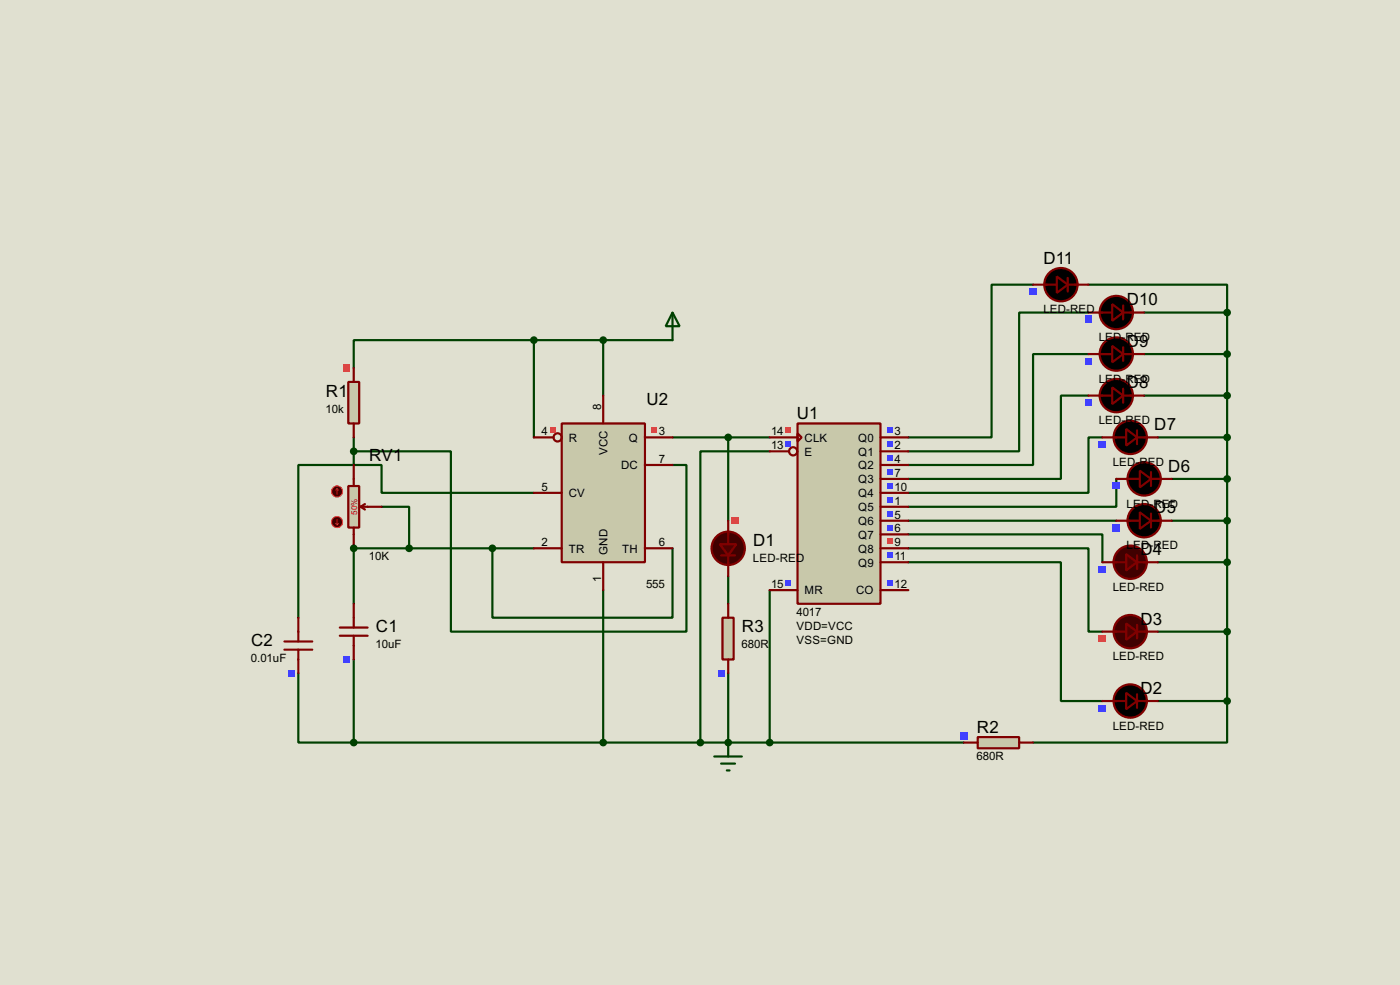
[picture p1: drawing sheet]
<svg xmlns="http://www.w3.org/2000/svg" width="256mm" height="180mm" viewBox="0 0 256 180" stroke-linecap="round" stroke-linejoin="round" font-family="sans-serif">
<path d="M0 0h256.5v180.3h-256.5z" fill="#e0e0d0"/>
<path d="M97.8 62.3h-33v5.1M97.8 62.3v17.8M97.8 62.3h25.4M110.5 62.3v10.1M166.4 97.8h35.6v5.1M166.4 102.9h28v25.4h7.6M166.4 100.4h33v15.2h2.6" fill="none" stroke="#004000" stroke-width=".4"/>
<circle cx="133.4" cy="135.9" r=".2" fill="#004000"/>
<g fill="none" stroke="#004000" stroke-width=".4">
<path d="M189.3 52.1h-7.6v28h-15.3M199.4 57.2h-12.7v25.4h-20.3M199.4 52.1h25.4v5.1M209.6 57.2h15.2M224.8 57.2v71.1M199.4 72.4h-5v15.3h-28M199.4 64.8h-10.1v20.3h-22.9M209.6 72.4h15.2M209.6 64.8h15.2M97.8 90.2h-27.9v-5.1h-15.2v28M123.2 80.1h17.8M133.4 80.1v15.2"/>
<path d="M141 82.6h-12.7v53.3M166.4 95.3h38.1M202 80.1h-2.6v10.1h-33M204.5 87.7v5.1h-38.1M212.1 80.1h12.7M214.7 95.3h10.1M214.7 87.7h10.1M97.8 100.4h-7.6v12.7h33v-12.7M110.5 108v27.9M133.4 105.5v5M141 108v27.9M212.1 115.6h12.7"/>
<path d="M212.1 102.9h12.7M54.7 123.2v12.7h10.1M64.8 135.9h111.8M64.8 120.7v15.2M133.4 123.2v12.7M212.1 128.3h12.7M224.8 128.3v7.6h-35.5"/>
</g>
<circle cx="64.8" cy="100.4" r=".2" fill="#004000"/>
<path d="M64.8 82.6h17.8v33h43.2v-30.5h-2.6M64.8 80.1v5M69.9 92.8h5.1v7.6M90.2 100.4h-25.4v10.1" fill="none" stroke="#004000" stroke-width=".4"/>
<path d="M146.1 77.5h15.2v33h-15.2z" fill="#c8c8aa" stroke="#800000" stroke-width=".4"/>
<g fill="none" stroke="#800000" stroke-width=".4">
<path d="M146.1 79.3l.8 .8-.8 .7zM141 80.1h5.1M141 82.6h3.6M161.3 80.1h5.1M161.3 82.6h5.1M161.3 85.1h5.1M161.3 87.7h5.1M161.3 90.2h5.1M161.3 92.8h5.1M161.3 95.3h5.1M161.3 97.8h5.1M141 108h5.1"/>
<path d="M161.3 108h5.1M161.3 100.4h5.1M161.3 102.9h5.1"/>
<circle cx="145.3" cy="82.6" r=".75"/>
</g>
<path d="M143.9 78.3h1.1v1h-1.1z" fill="#ff4040"/>
<g fill="#4040ff">
<path d="M143.9 80.8h1.1v1h-1.1z"/>
<path d="M143.9 106.2h1.1v1h-1.1z"/>
<path d="M162.5 106.2h1v1h-1z"/>
<path d="M162.5 78.3h1v1h-1z"/>
<path d="M162.5 80.8h1v1h-1z"/>
<path d="M162.5 83.4h1v1h-1z"/>
<path d="M162.5 85.9h1v1h-1z"/>
<path d="M162.5 88.4h1v1.1h-1z"/>
<path d="M162.5 91h1v1h-1z"/>
<path d="M162.5 93.5h1v1h-1z"/>
<path d="M162.5 96.1h1v1h-1z"/>
</g>
<path d="M162.5 98.6h1v1h-1z" fill="#ff4040"/>
<path d="M162.5 101.1h1v1.1h-1z" fill="#4040ff"/>
<circle cx="133.4" cy="100.4" r="3.1" fill="#400000" stroke="#800000" stroke-width=".4"/>
<path d="M133.4 97.3v2.3M132.1 101.7h2.6M133.4 101.7v1.7" fill="none" stroke="#800000" stroke-width=".4"/>
<path d="M131.9 99.6h3l-1.5 2.1z" fill="#500" stroke="#800000" stroke-width=".4"/>
<path d="M133.4 95.3v2.5M133.4 102.9v2.6" fill="none" stroke="#800000" stroke-width=".4"/>
<path d="M134 94.7h1.3v1.2h-1.3z" fill="#ff4040"/>
<g fill="#000" stroke="#800000" stroke-width=".4">
<path d="M206.3 126.8l2 1.5-2 1.5z"/>
<circle cx="207" cy="128.3" r="3.1"/>
</g>
<path d="M202 128.3h4.3M208.3 127.1v2.5M208.3 128.3h3.8" fill="none" stroke="#800000" stroke-width=".4"/>
<path d="M201.3 129h1.3v1.2h-1.3z" fill="#4040ff"/>
<circle cx="207" cy="115.6" r="3.1" fill="#400000" stroke="#800000" stroke-width=".4"/>
<path d="M204 115.6h2.3M208.3 114.4v2.5M208.3 115.6h1.8" fill="none" stroke="#800000" stroke-width=".4"/>
<path d="M206.3 114.1l2 1.5-2 1.5z" fill="#500" stroke="#800000" stroke-width=".4"/>
<path d="M202 115.6h2.5M209.6 115.6h2.5" fill="none" stroke="#800000" stroke-width=".4"/>
<path d="M201.3 116.3h1.3v1.2h-1.3z" fill="#ff4040"/>
<circle cx="207" cy="102.9" r="3.1" fill="#400000" stroke="#800000" stroke-width=".4"/>
<path d="M204 102.9h2.3M208.3 101.7v2.5M208.3 102.9h1.8" fill="none" stroke="#800000" stroke-width=".4"/>
<path d="M206.3 101.4l2 1.5-2 1.5z" fill="#500" stroke="#800000" stroke-width=".4"/>
<path d="M202 102.9h2.5M209.6 102.9h2.5" fill="none" stroke="#800000" stroke-width=".4"/>
<path d="M201.3 103.6h1.3v1.2h-1.3z" fill="#4040ff"/>
<path d="M62.3 116.4h5.1M62.3 114.9h5.1M64.8 110.5v4.4M64.8 116.4v4.3" fill="none" stroke="#800000" stroke-width=".4"/>
<path d="M62.9 120.1h1.3v1.2h-1.3z" fill="#4040ff"/>
<path d="M63.8 69.9h2v7.6h-2z" fill="#c8c8aa" stroke="#800000" stroke-width=".4"/>
<path d="M64.8 67.4v2.5M64.8 77.5v2.6" fill="none" stroke="#800000" stroke-width=".4"/>
<path d="M62.9 66.7h1.3v1.3h-1.3z" fill="#ff4040"/>
<path d="M102.9 77.5h15.3v25.4h-15.3z" fill="#c8c8aa" stroke="#800000" stroke-width=".4"/>
<g fill="none" stroke="#800000" stroke-width=".4">
<path d="M110.5 72.4v5.1M97.8 80.1h3.6M97.8 90.2h5.1M118.2 80.1h5M118.2 85.1h5M97.8 100.4h5.1M110.5 102.9v5.1M118.2 100.4h5"/>
<circle cx="102.1" cy="80.1" r=".75"/>
</g>
<g fill="#ff4040">
<path d="M100.8 78.3h1v1h-1z"/>
<path d="M119.3 78.3h1v1h-1z"/>
</g>
<g fill="#004000" stroke="#004000" stroke-width=".4">
<circle cx="97.8" cy="62.3" r=".5"/>
<circle cx="110.5" cy="62.3" r=".5"/>
<circle cx="133.4" cy="135.9" r=".5"/>
</g>
<path d="M123.2 57.2l1.3 2.5h-2.5zM123.2 57.2v5.1M130.9 138.5h5M132.1 139.8h2.6M133.4 135.9v2.6M133.2 141h.5" fill="none" stroke="#004000" stroke-width=".4"/>
<path d="M179.1 134.9h7.6v2.1h-7.6z" fill="#c8c8aa" stroke="#800000" stroke-width=".4"/>
<path d="M176.6 135.9h2.5M186.7 135.9h2.6" fill="none" stroke="#800000" stroke-width=".4"/>
<path d="M175.9 134h1.3v1.3h-1.3z" fill="#4040ff"/>
<path d="M132.4 113.1h2v7.6h-2z" fill="#c8c8aa" stroke="#800000" stroke-width=".4"/>
<path d="M133.4 110.5v2.6M133.4 120.7v2.5" fill="none" stroke="#800000" stroke-width=".4"/>
<path d="M131.5 122.6h1.3v1.3h-1.3z" fill="#4040ff"/>
<circle cx="133.4" cy="80.1" r=".5" fill="#004000" stroke="#004000" stroke-width=".4"/>
<path d="M52.1 118.9h5.1M52.1 117.4h5.1M54.7 113.1v4.3M54.7 118.9v4.3" fill="none" stroke="#800000" stroke-width=".4"/>
<path d="M52.8 122.6h1.2v1.3h-1.2z" fill="#4040ff"/>
<g fill="#004000" stroke="#004000" stroke-width=".4">
<circle cx="110.5" cy="135.9" r=".5"/>
<circle cx="64.8" cy="135.9" r=".5"/>
<circle cx="90.2" cy="100.4" r=".5"/>
<circle cx="141" cy="135.9" r=".5"/>
<circle cx="224.8" cy="128.3" r=".5"/>
<circle cx="224.8" cy="115.6" r=".5"/>
<circle cx="224.8" cy="102.9" r=".5"/>
</g>
<g fill="#000" stroke="#800000" stroke-width=".4">
<path d="M208.8 93.8l2.1 1.5-2.1 1.5z"/>
<circle cx="209.6" cy="95.3" r="3.1"/>
</g>
<path d="M204.5 95.3h4.3M210.9 94v2.6M210.9 95.3h3.8" fill="none" stroke="#800000" stroke-width=".4"/>
<path d="M203.9 95.9h1.3v1.3h-1.3z" fill="#4040ff"/>
<g fill="#000" stroke="#800000" stroke-width=".4">
<path d="M208.8 86.2l2.1 1.5-2.1 1.5z"/>
<circle cx="209.6" cy="87.7" r="3.1"/>
</g>
<path d="M204.5 87.7h4.3M210.9 86.4v2.6M210.9 87.7h3.8" fill="none" stroke="#800000" stroke-width=".4"/>
<path d="M203.9 88.3h1.3v1.3h-1.3z" fill="#4040ff"/>
<g fill="#000" stroke="#800000" stroke-width=".4">
<path d="M206.3 78.5l2 1.6-2 1.5z"/>
<circle cx="207" cy="80.1" r="3.1"/>
</g>
<path d="M208.3 78.8v2.5M202 80.1h4.3M208.3 80.1h3.8" fill="none" stroke="#800000" stroke-width=".4"/>
<path d="M201.3 80.7h1.3v1.3h-1.3z" fill="#4040ff"/>
<g fill="#000" stroke="#800000" stroke-width=".4">
<path d="M203.8 70.9l2 1.5-2 1.6z"/>
<circle cx="204.5" cy="72.4" r="3.1"/>
</g>
<path d="M199.4 72.4h4.4M205.8 71.2v2.5M205.8 72.4h3.8" fill="none" stroke="#800000" stroke-width=".4"/>
<path d="M198.8 73.1h1.3v1.2h-1.3z" fill="#4040ff"/>
<g fill="#000" stroke="#800000" stroke-width=".4">
<path d="M203.8 63.3l2 1.5-2 1.5z"/>
<circle cx="204.5" cy="64.8" r="3.1"/>
</g>
<path d="M199.4 64.8h4.4M205.8 63.6v2.5M205.8 64.8h3.8" fill="none" stroke="#800000" stroke-width=".4"/>
<path d="M198.8 65.5h1.3v1.2h-1.3z" fill="#4040ff"/>
<g fill="#000" stroke="#800000" stroke-width=".4">
<path d="M203.8 55.7l2 1.5-2 1.5z"/>
<circle cx="204.5" cy="57.2" r="3.1"/>
</g>
<path d="M199.4 57.2h4.4M205.8 55.9v2.6M205.8 57.2h3.8" fill="none" stroke="#800000" stroke-width=".4"/>
<path d="M198.8 57.8h1.3v1.3h-1.3z" fill="#4040ff"/>
<g fill="#000" stroke="#800000" stroke-width=".4">
<path d="M193.6 50.6l2 1.5-2 1.5z"/>
<circle cx="194.3" cy="52.1" r="3.1"/>
</g>
<path d="M189.3 52.1h4.3M195.6 50.9v2.5M195.6 52.1h3.8" fill="none" stroke="#800000" stroke-width=".4"/>
<path d="M188.6 52.8h1.3v1.2h-1.3z" fill="#4040ff"/>
<g fill="#004000" stroke="#004000" stroke-width=".4">
<circle cx="224.8" cy="95.3" r=".5"/>
<circle cx="224.8" cy="87.7" r=".5"/>
<circle cx="224.8" cy="80.1" r=".5"/>
<circle cx="224.8" cy="72.4" r=".5"/>
<circle cx="224.8" cy="64.8" r=".5"/>
<circle cx="224.8" cy="57.2" r=".5"/>
<circle cx="128.3" cy="135.9" r=".5"/>
</g>
<path d="M63.8 89h2v7.6h-2z" fill="#c8c8aa" stroke="#800000" stroke-width=".4"/>
<path d="M64.8 85.1v3.9M64.8 96.6v3.8M66.1 92.8l.8 .5M66.1 92.8h3.8M66.9 92.3l-.8 .5" fill="none" stroke="#800000" stroke-width=".4"/>
<circle cx="61.7" cy="90" r="1" fill="#400000" stroke="#f00" stroke-width=".2"/>
<path d="M61.8 89.5l-.3 .2M61.8 89.5l.2 .2M61.8 89.5v1" fill="none" stroke="#f00" stroke-width=".2"/>
<circle cx="61.7" cy="95.6" r="1" fill="#400000" stroke="#f00" stroke-width=".2"/>
<path d="M61.5 95.8l.3 .3M61.8 95.1v1M62 95.8l-.2 .3" fill="none" stroke="#f00" stroke-width=".2"/>
<g fill="#004000" stroke="#004000" stroke-width=".4">
<circle cx="64.8" cy="100.4" r=".5"/>
<circle cx="74.9" cy="100.4" r=".5"/>
<circle cx="64.8" cy="82.6" r=".5"/>
</g>
<g font-size="3.5">
<text x="191.2" y="48.3">D11</text>
<text x="206.4" y="55.9">D10</text>
<text x="206.4" y="63.5">D9</text>
<text x="206.4" y="71.1">D8</text>
<text x="59.7" y="72.6">R1</text>
<text x="118.4" y="74.1">U2</text>
<text x="146" y="76.7">U1</text>
<text x="211.5" y="78.8">D7</text>
<text x="67.6" y="84.3">RV1</text>
<text x="214" y="86.4">D6</text>
<text x="211.5" y="94">D5</text>
<text x="138" y="100">D1</text>
<text x="208.9" y="101.6">D4</text>
<text x="46" y="118.3">C2</text>
<text x="68.9" y="115.8">C1</text>
<text x="135.9" y="115.8">R3</text>
<text x="208.9" y="114.3">D3</text>
<text x="208.9" y="127">D2</text>
<text x="179" y="134.1">R2</text>
</g>
<g font-size="2.4">
<text x="191.1" y="57.4">LED-RED</text>
<text x="201.3" y="62.4">LED-RED</text>
<text x="201.3" y="70.1">LED-RED</text>
<text x="59.7" y="75.5">10k</text>
<text x="110.1" y="75" transform="rotate(-90 110.1 75)">8</text>
<text x="201.3" y="77.6">LED-RED</text>
<text x="99.2" y="79.7">4</text>
<text x="104.2" y="80.8">R</text>
<text x="111.3" y="83.3" transform="rotate(-90 111.3 83.3)">VCC</text>
<text x="115.2" y="80.8">Q</text>
<text x="120.7" y="79.7">3</text>
<text x="141.3" y="79.7">14</text>
<text x="141.3" y="82.2">13</text>
<text x="147.4" y="80.8">CLK</text>
<text x="147.4" y="83.4">E</text>
<text x="157.2" y="80.8">Q0</text>
<text x="157.2" y="83.4">Q1</text>
<text x="163.9" y="79.7">3</text>
<text x="163.9" y="82.2">2</text>
<text x="99.2" y="89.8">5</text>
<text x="113.8" y="85.9">DC</text>
<text x="120.7" y="84.7">7</text>
<text x="157.2" y="85.9">Q2</text>
<text x="157.2" y="88.5">Q3</text>
<text x="163.9" y="84.7">4</text>
<text x="163.9" y="87.3">7</text>
<text x="163.9" y="89.8">10</text>
<text x="203.8" y="85.3">LED-RED</text>
<text x="104.2" y="91">CV</text>
<text x="157.2" y="91">Q4</text>
<text x="157.2" y="93.6">Q5</text>
<text x="163.9" y="92.4">1</text>
<text x="163.9" y="94.9">5</text>
<text x="206.4" y="92.9">LED-RED</text>
<text x="99.2" y="100">2</text>
<text x="104.2" y="101.2">TR</text>
<text x="111.3" y="101.6" transform="rotate(-90 111.3 101.6)">GND</text>
<text x="114" y="101.2">TH</text>
<text x="120.7" y="100">6</text>
<text x="157.2" y="96.1">Q6</text>
<text x="157.2" y="98.6">Q7</text>
<text x="157.2" y="101.2">Q8</text>
<text x="163.9" y="97.4">6</text>
<text x="163.9" y="100">9</text>
<text x="206.4" y="100.6">LED-RED</text>
<text x="67.6" y="102.6">10K</text>
<text x="110.1" y="106.6" transform="rotate(-90 110.1 106.6)">1</text>
<text x="118.4" y="107.7">555</text>
<text x="137.9" y="102.9">LED-RED</text>
<text x="141.3" y="107.6">15</text>
<text x="157.2" y="103.7">Q9</text>
<text x="163.9" y="107.6">12</text>
<text x="163.9" y="102.5">11</text>
<text x="145.9" y="112.7">4017</text>
<text x="147.4" y="108.8">MR</text>
<text x="156.8" y="108.8">CO</text>
<text x="203.8" y="108.2">LED-RED</text>
<text x="68.8" y="118.7">10uF</text>
<text x="135.9" y="118.7">680R</text>
<text x="145.9" y="115.3">VDD=VCC</text>
<text x="145.9" y="117.8">VSS=GND</text>
<text x="45.9" y="121.2">0.01uF</text>
<text x="203.8" y="120.9">LED-RED</text>
<text x="203.8" y="133.6">LED-RED</text>
<text x="178.9" y="139.2">680R</text>
</g>
<text font-size="1.7" fill="#c00000" x="65.4" y="94.2" transform="rotate(-90 65.4 94.2)">50%</text>
</svg>
